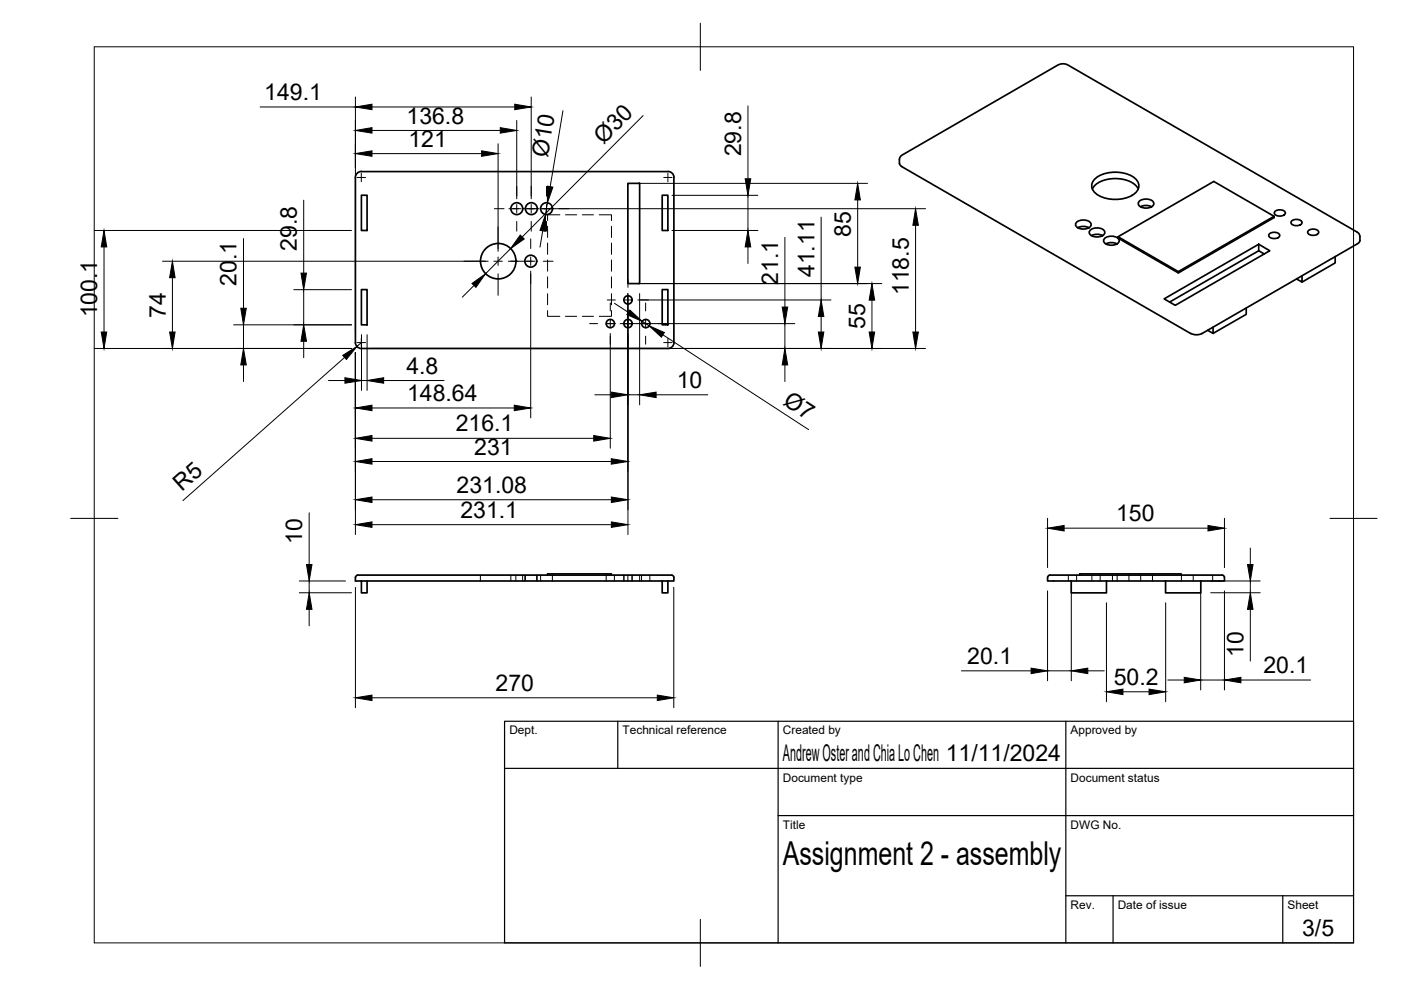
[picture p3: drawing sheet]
<svg xmlns="http://www.w3.org/2000/svg" width="297mm" height="210mm" viewBox="0 0 297 210" stroke-linecap="round" stroke-linejoin="round" font-family="sans-serif">
<!-- layer: Visible -->
<g fill="none" stroke="#000" stroke-width=".36">
<path d="M75.6 36.9l.6-.5h.4h65a1.23 1.23 0 0 1 1.3 1.2v35a1.26 1.26 0 0 1-1.3 1.3h-65a1.26 1.26 0 0 1-1.2-1.3v-35zM133.1 38.9h2.5v21.2h-2.5zM190.7 34.6l.1-1.1 .5-.7 33-19a2.24 2.24 0 0 1 2.1 0l61.3 35.4 .4 .3 .2 .5a1.44 1.44 0 0 1-.5 1.7l-33 19a2.67 2.67 0 0 1-2.3 0M190.7 34.6l.5 .7 61.3 35.4M232.3 37.8a7.4 7.4 0 0 1 8.3 0 2.07 2.07 0 0 1 .8 2 2.07 2.07 0 0 1-1.4 1.6 7.5 7.5 0 0 1-7.7-.4 1.94 1.94 0 0 1 0-3.2zM76.6 41.4h1.2v7.5h-1.2zM140.4 41.4h1.2v7.5h-1.2zM228.2 47.2a2.16 2.16 0 0 1 3.1 .3 1.43 1.43 0 0 1-1.9 1.1 1.27 1.27 0 0 1-1.4-1.1zM228.5 48.3a2.58 2.58 0 0 1 2.4 0M231.1 48.8a2.16 2.16 0 0 1 3.1 .3 1.43 1.43 0 0 1-1.9 1.1 1.27 1.27 0 0 1-1.4-1.1zM231.4 50a2.58 2.58 0 0 1 2.4 0M231.6 40.1a5.2 5.2 0 0 1 4.9-2.2 5.2 5.2 0 0 1 4.8 2.2"/>
<path d="M234.2 50.6a2.16 2.16 0 0 1 3.1 .3 1.43 1.43 0 0 1-1.9 1.1 1.27 1.27 0 0 1-1.4-1.1zM234.5 51.7a2.58 2.58 0 0 1 2.3 0M237 50.2l20.3-11.7 12.8 7.4v.2l-20.3 11.8-12.8-7.4zM237 50.2l12.8 7.4M241.5 42.7a2.16 2.16 0 0 1 3.1 .3 1.43 1.43 0 0 1-1.9 1.1 1.27 1.27 0 0 1-1.4-1.1zM241.8 43.8a2.58 2.58 0 0 1 2.4 0M266.9 51.8v1.4M268 53.8l-1.1-.6-18.9 10.8M269.1 49.7a1.46 1.46 0 0 1 2.2 .2 1.36 1.36 0 0 1-2.3 0zM270.1 45.9l-20.3 11.7v.3M270.3 44.9a1.46 1.46 0 0 1 2.2 .3 1.36 1.36 0 0 1-2.3 0zM273.8 46.9a1.46 1.46 0 0 1 2.3 .3 1.36 1.36 0 0 1-2.4 0z"/>
<path d="M276.1 58.5v1.3l-1.2-.7M277.3 49a1.46 1.46 0 0 1 2.3 .2 1.36 1.36 0 0 1-2.4 0zM283.1 54.4v1.3l-7 4.1M76.6 61.4h1.2v7.5h-1.2zM140.4 61.4h1.2v7.5h-1.2zM246.8 63.4l20.1-11.6 2.3 1.4-20 11.5zM257.2 69.4v1.3l-1.1-.7M264.2 65.3v1.3l-7 4.1M75.6 122l66-.1a.97 .97 0 0 1 1.3 .5v.8h-67.5v-.8zM76.6 123.2v2.5h1.2v-2.5M116.1 121.9v-.2h13.5v.2M140.4 123.2v2.5h1.2v-2.5"/>
<path d="M222.1 122.4a.95 .95 0 0 1 1.3-.5h35a.98 .98 0 0 1 1.2 .5v.8h-37.5v-.8M227.1 123.2v2.5h7.5v-2.5M228.9 121.9v-.2h21.5v.2M247.1 123.2v2.5h7.5v-2.5"/>
<circle cx="105.6" cy="55.4" r="3.8"/>
<circle cx="109.6" cy="44.2" r="1.26"/>
<circle cx="112.5" cy="55.4" r="1.26"/>
<circle cx="112.7" cy="44.2" r="1.26"/>
<circle cx="115.9" cy="44.2" r="1.26"/>
<circle cx="129.4" cy="68.6" r=".88"/>
<circle cx="133.1" cy="68.6" r=".88"/>
<circle cx="133.1" cy="63.6" r=".88"/>
<circle cx="136.9" cy="68.6" r=".88"/>
</g>
<!-- layer: Hidden -->
<g fill="none" stroke="#000" stroke-width=".21">
<path d="M116.1 48v2.3M116.1 51.5v2.4M116.1 55.1v2.4M116.1 58.7v2.4M118.7 45.5h-2.6v1.3M119.9 45.5h2.4M123.5 45.5h2.3M127 45.5h2.6v1.3M129.6 48v2.3M129.6 51.5v2.4M129.6 55.1v2.4M129.6 58.7v2.4"/>
<path d="M116.1 65.8v1.3h2.6M116.1 62.3v2.3M119.9 67.1h2.4M123.5 67.1h2.3M129.6 65.8v1.3h-2.6M129.6 62.3v2.3M101.9 121.9v1.3M108.3 121.9v1.3M109.4 121.9v1.3M110.8 121.9v1.3M111.3 121.9v1.3M111.4 121.9v1.3"/>
<path d="M113.8 121.9v1.3M113.9 121.9v1.3M114.6 121.9v1.3M117.1 121.9v1.3M128.5 121.9v1.3M130.3 121.9v1.3M132.3 121.9v1.3M133.1 121.9v1.3M134 121.9v1.3M135.6 121.9v1.3M136 121.9v1.3M137.8 121.9v1.3"/>
<path d="M226.5 121.9v1.3M228.3 121.9v1.3M231.5 121.9v1.3M233.3 121.9v1.3M235.9 121.9v1.3M236.9 121.9v1.3M239.4 121.9v1.3M241.9 121.9v1.3M244.3 121.9v1.3M250.5 121.9v1.3M253 121.9v1.3M257.1 121.9v1.3"/>
</g>
<!-- layer: BORDER -->
<path d="M20 9.9h267v190h-267zM148.5 4.9v10M15 109.9h10M282 109.9h10M148.5 194.9v10" fill="none" stroke="#000" stroke-width=".21"/>
<!-- layer: TITLEBLOCK -->
<path d="M107 152.9h180v47h-180zM131 152.9v10M165 152.9v47M226 152.9v47M107 162.9h180M165 172.9h122M226 189.9h61M236 189.9v10M272 189.9v10" fill="none" stroke="#000" stroke-width=".25"/>
<!-- layer: FD_Dimensions -->
<g fill="none" stroke="#000" stroke-width=".21">
<path d="M55.2 22.7h20.2M75.4 20.6v49.9M78.9 22.7h30.2M78.9 27.7h27.2M78.9 32.6h23.2M105.6 30.5v22.8M109.6 25.5v16.7M112.6 20.6v21.6M119.4 23.5l-2.8 16.1M135.2 38.9h48.7M136.4 24.5l-25.7 25.7M158.6 22.5v15.4"/>
<path d="M20 48.9h54.5M22.1 52.4v18M34.5 55.4h69M36.6 58.9v11.5M51.6 50.6v14.8M64.4 42.5v15.4M108.2 52.7l-5.2 5.3M112.5 57.5v31.1M114.7 44.3h81.5M115.1 49l-.6 3.4M116.1 43l-.4 2.5M142.5 48.9h18.2"/>
<path d="M142.5 41.4h18.2M158.6 41.4v7.5M158.6 52.4v3.5M166.4 50.3v14.8M174.1 46v17.6M181.8 42.4v14.2M194.1 47.8v22.6M20 73.9h54.5M49.5 68.9h25M51.6 68.9v5M51.6 77.4v3.5M62.3 61.4h12.2"/>
<path d="M64.4 61.4v7.5M64.4 72.4v3.5M73 75.8l-34.2 30.3M75.4 74.7v38.6M76.6 72.6l-.9 .9M76.6 71v11.8M77.8 71v11.8M78.7 73.9h117.5M100.5 60.5l-2.5 2.5M129.4 70.7v24.3M130.3 64.3l2.9 1.9M131.5 68.6h37"/>
<path d="M133.1 62.2v37.7M133.1 65.7v47.6M135.2 60.1h51.8M135.2 63.6h41M135.6 62.2v23.6M136.1 68.1l1.5 1M140.5 71l30.9 20.1M166.4 68.6v5.3M166.4 77.4v3.5M174.1 67.1v3.3M184.9 63.6v6.8M69.6 80.7h3.5"/>
<path d="M76.6 80.7h1.2M78.9 97.8h50.7M78.9 92.9h47M78.9 86.5h30.1M81.3 80.7h12.8M126.1 83.7h3.5M133.1 83.7h2.5M139.1 83.7h11M65.6 108.7v11M78.9 111.2h50.7M78.9 106h50.7M222.1 109.9v10.4"/>
<path d="M225.6 112h30.5M259.6 109.9v10.4M265.1 116.2v3.5M63.5 125.7h11M63.5 123.2h9.8M65.6 123.2v2.5M65.6 129.2v3.5M75.4 124.5v25.6M142.9 124.5v25.6M222.1 125.3v19M227.1 125.3v19M234.6 127.8v21"/>
<path d="M247.1 127.8v21M254.6 125.3v21M256.7 125.7h10.5M256.7 123.2h10.5M259.6 125.3v21M265.1 123.2v2.5M265.1 129.2v11M78.9 147.9h60.5M203.8 142.2h14.8M222.1 142.2h5M230.6 142.2h3.5M238.1 146.7h5.5"/>
<path d="M247.6 144.2h3.5M254.6 144.2h5M263.1 144.2h14.8"/>
</g>
<g fill="#000" stroke="#000" stroke-width=".21">
<path d="M75.4 22.7l3.5-.6v1.2zM75.4 27.7l3.5-.6v1.1zM75.4 32.6l3.5-.6v1.1zM102.1 32l3.5 .6-3.5 .5zM106.1 27.1l3.5 .6-3.5 .5zM109.1 22.1l3.5 .6-3.5 .6zM116.1 39.5l1.1 .2-1.1 3.3zM158 37.9h1.2l-.6 3.5zM22.1 48.9l.5 3.5h-1.1zM36.6 55.4l.5 3.5h-1.1zM63.8 57.9h1.2l-.6 3.5zM110.3 49.8l.8 .9-2.9 2z"/>
<path d="M115.7 45.5l-.1 3.5-1.1-.2zM158.6 48.9l.6 3.5h-1.2zM181.3 56.6h1.1l-.6 3.5zM181.8 38.9l.6 3.5h-1.1zM194.1 44.3l.6 3.5h-1.2zM21.5 70.4h1.1l-.5 3.5zM36 70.4h1.1l-.5 3.5zM51.6 73.9l.6 3.5h-1.1zM51.1 65.4h1.1l-.6 3.5zM64.4 68.9l.6 3.5h-1.2zM72.7 75.3l3-1.8-2.3 2.7zM100.1 60.1l2.9-2.1-2.1 2.9z"/>
<path d="M133.5 65.7l2.6 2.4-3.2-1.4zM137.6 69.1l3.3 1.4-.7 1zM166.4 73.9l.6 3.5h-1.2zM165.8 65.1h1.2l-.6 3.5zM173.5 70.4h1.2l-.6 3.5zM174.1 63.6l.6 3.5h-1.2zM184.3 70.4h1.1l-.5 3.5zM184.9 60.1l.5 3.5h-1.1zM193.5 70.4h1.2l-.6 3.5zM73.1 80.1l3.5 .6-3.5 .6zM75.4 97.8l3.5-.5v1.1zM75.4 92.9l3.5-.6v1.2z"/>
<path d="M75.4 86.5l3.5-.6v1.2zM77.8 80.7l3.5-.6v1.2zM109 85.9l3.5 .6-3.5 .6zM125.9 92.3l3.5 .6-3.5 .6zM129.6 97.3l3.5 .5-3.5 .6zM129.6 83.1l3.5 .6-3.5 .6zM135.6 83.7l3.5-.6v1.2zM65 119.7h1.1l-.5 3.5zM75.4 111.2l3.5-.5v1.1zM75.4 106l3.5-.6v1.1zM129.6 110.7l3.5 .5-3.5 .6zM129.6 105.4l3.5 .6-3.5 .5z"/>
<path d="M222.1 112l3.5-.6v1.2zM256.1 111.4l3.5 .6-3.5 .6zM264.5 119.7h1.2l-.6 3.5zM65.6 125.7l.5 3.5h-1.1zM265.1 125.7l.6 3.5h-1.2zM75.4 147.9l3.5-.5v1.1zM139.4 147.4l3.5 .5-3.5 .6zM218.6 141.7l3.5 .5-3.5 .6zM227.1 142.2l3.5-.5v1.1zM234.6 146.7l3.5-.6v1.2zM243.6 146.1l3.5 .6-3.5 .6zM251.1 143.6l3.5 .6-3.5 .6z"/>
<path d="M259.6 144.2l3.5-.6v1.2z"/>
</g>
<!-- layer: Smart Centers -->
<g fill="none" stroke="#000" stroke-width=".21">
<path d="M75.7 37.6h1.8M76.6 36.7v1.8M109.6 39.5v2.1M112.6 39.5v2.1M115.9 39.5v2.1M140.7 37.6h1.8M141.6 36.7v1.8M98.4 55.4h4.5M104.7 55.4h1.8M104.8 44.3h2.1M105.6 48.1v4.6M105.6 54.5v1.8"/>
<path d="M105.6 58.1v4.5M107.8 55.4h5.6M107.9 44.3h2.5M109.6 43.4v1.8M109.6 46.9v2.1M111.1 44.3h3.2M112.5 50.6v2.1M112.5 54.5v1.8M112.5 58.1v2M112.6 43.4v1.8M112.6 46.9v2.1M115 44.3h2.4"/>
<path d="M115.2 55.4h2.1M115.9 43.4v1.8M115.9 46.9v2.1M118.5 44.3h2.1M133.1 59.2v1.7M75.7 72.6h1.8M76.6 71.7v1.8M125 68.6h1.7M128.5 68.6h2M128.8 63.6h1.7M129.4 64.2v1.7M129.4 67.7v1.8"/>
<path d="M129.4 71.3v1.7M132.1 68.6h2.1M132.2 63.6h1.8M133.1 62.7v3.2M133.1 66.3v3.2M133.1 71.3v1.7M135.8 63.6h1.7M135.8 68.6h2M136.9 64.2v1.7M136.9 67.7v1.8M136.9 71.3v1.7M139.6 68.6h1.7"/>
<path d="M140.7 72.6h1.8M141.6 71.7v1.8"/>
</g>
<text font-size="7" x="166" y="183.4">Assignment 2 - assembly</text>
<g font-size="4.9">
<text x="56" y="21.2">149.1</text>
<text x="86.2" y="26.2">136.8</text>
<text x="86.6" y="31.2">121</text>
<text x="116.1" y="33.5" transform="rotate(-80 116.1 33.5)">Ø10</text>
<text x="127.9" y="30.8" transform="rotate(-45 127.9 30.8)">Ø30</text>
<text x="157.1" y="33.2" transform="rotate(-90 157.1 33.2)">29.8</text>
<text x="62.9" y="53.1" transform="rotate(-90 62.9 53.1)">29.8</text>
<text x="180.4" y="50.3" transform="rotate(-90 180.4 50.3)">85</text>
<text x="172.7" y="58.8" transform="rotate(-90 172.7 58.8)">41.11</text>
<text x="50.2" y="60.6" transform="rotate(-90 50.2 60.6)">20.1</text>
<text x="165" y="60.4" transform="rotate(-90 165 60.4)">21.1</text>
<text x="192.7" y="62.6" transform="rotate(-90 192.7 62.6)">118.5</text>
<text x="20.6" y="67.3" transform="rotate(-90 20.6 67.3)">100.1</text>
<text x="35.2" y="67.3" transform="rotate(-90 35.2 67.3)">74</text>
<text x="183.4" y="69.7" transform="rotate(-90 183.4 69.7)">55</text>
<text x="86.2" y="79.2">4.8</text>
<text x="143.5" y="82.2">10</text>
<text x="86.3" y="85">148.64</text>
<text x="165.8" y="85.6" transform="rotate(33 165.8 85.6)">Ø7</text>
<text x="96.6" y="91.5">216.1</text>
<text x="100.5" y="96.4">231</text>
<text x="38.6" y="104.4" transform="rotate(-42 38.6 104.4)">R5</text>
<text x="96.8" y="104.5">231.08</text>
<text x="97.6" y="109.8">231.1</text>
<text x="236.6" y="110.5">150</text>
<text x="64.1" y="115.3" transform="rotate(-90 64.1 115.3)">10</text>
<text x="205.1" y="140.8">20.1</text>
<text x="263.6" y="139.3" transform="rotate(-90 263.6 139.3)">10</text>
<text x="267.9" y="142.7">20.1</text>
<text x="105.1" y="146.5">270</text>
<text x="236.1" y="145.2">50.2</text>
<text x="166" y="161.4">Andrew Oster and Chia Lo Chen 11/11/2024</text>
<text x="276.1" y="198.6">3/5</text>
</g>
<g font-size="2.5">
<text x="108" y="155.7">Dept.</text>
<text x="132" y="155.7">Technical reference</text>
<text x="166" y="155.7">Created by</text>
<text x="227" y="155.7">Approved by</text>
<text x="166" y="165.7">Document type</text>
<text x="227" y="165.7">Document status</text>
<text x="166" y="175.7">Title</text>
<text x="227" y="175.7">DWG No.</text>
<text x="227" y="192.7">Rev.</text>
<text x="237" y="192.7">Date of issue</text>
<text x="273" y="192.7">Sheet</text>
</g>
</svg>
